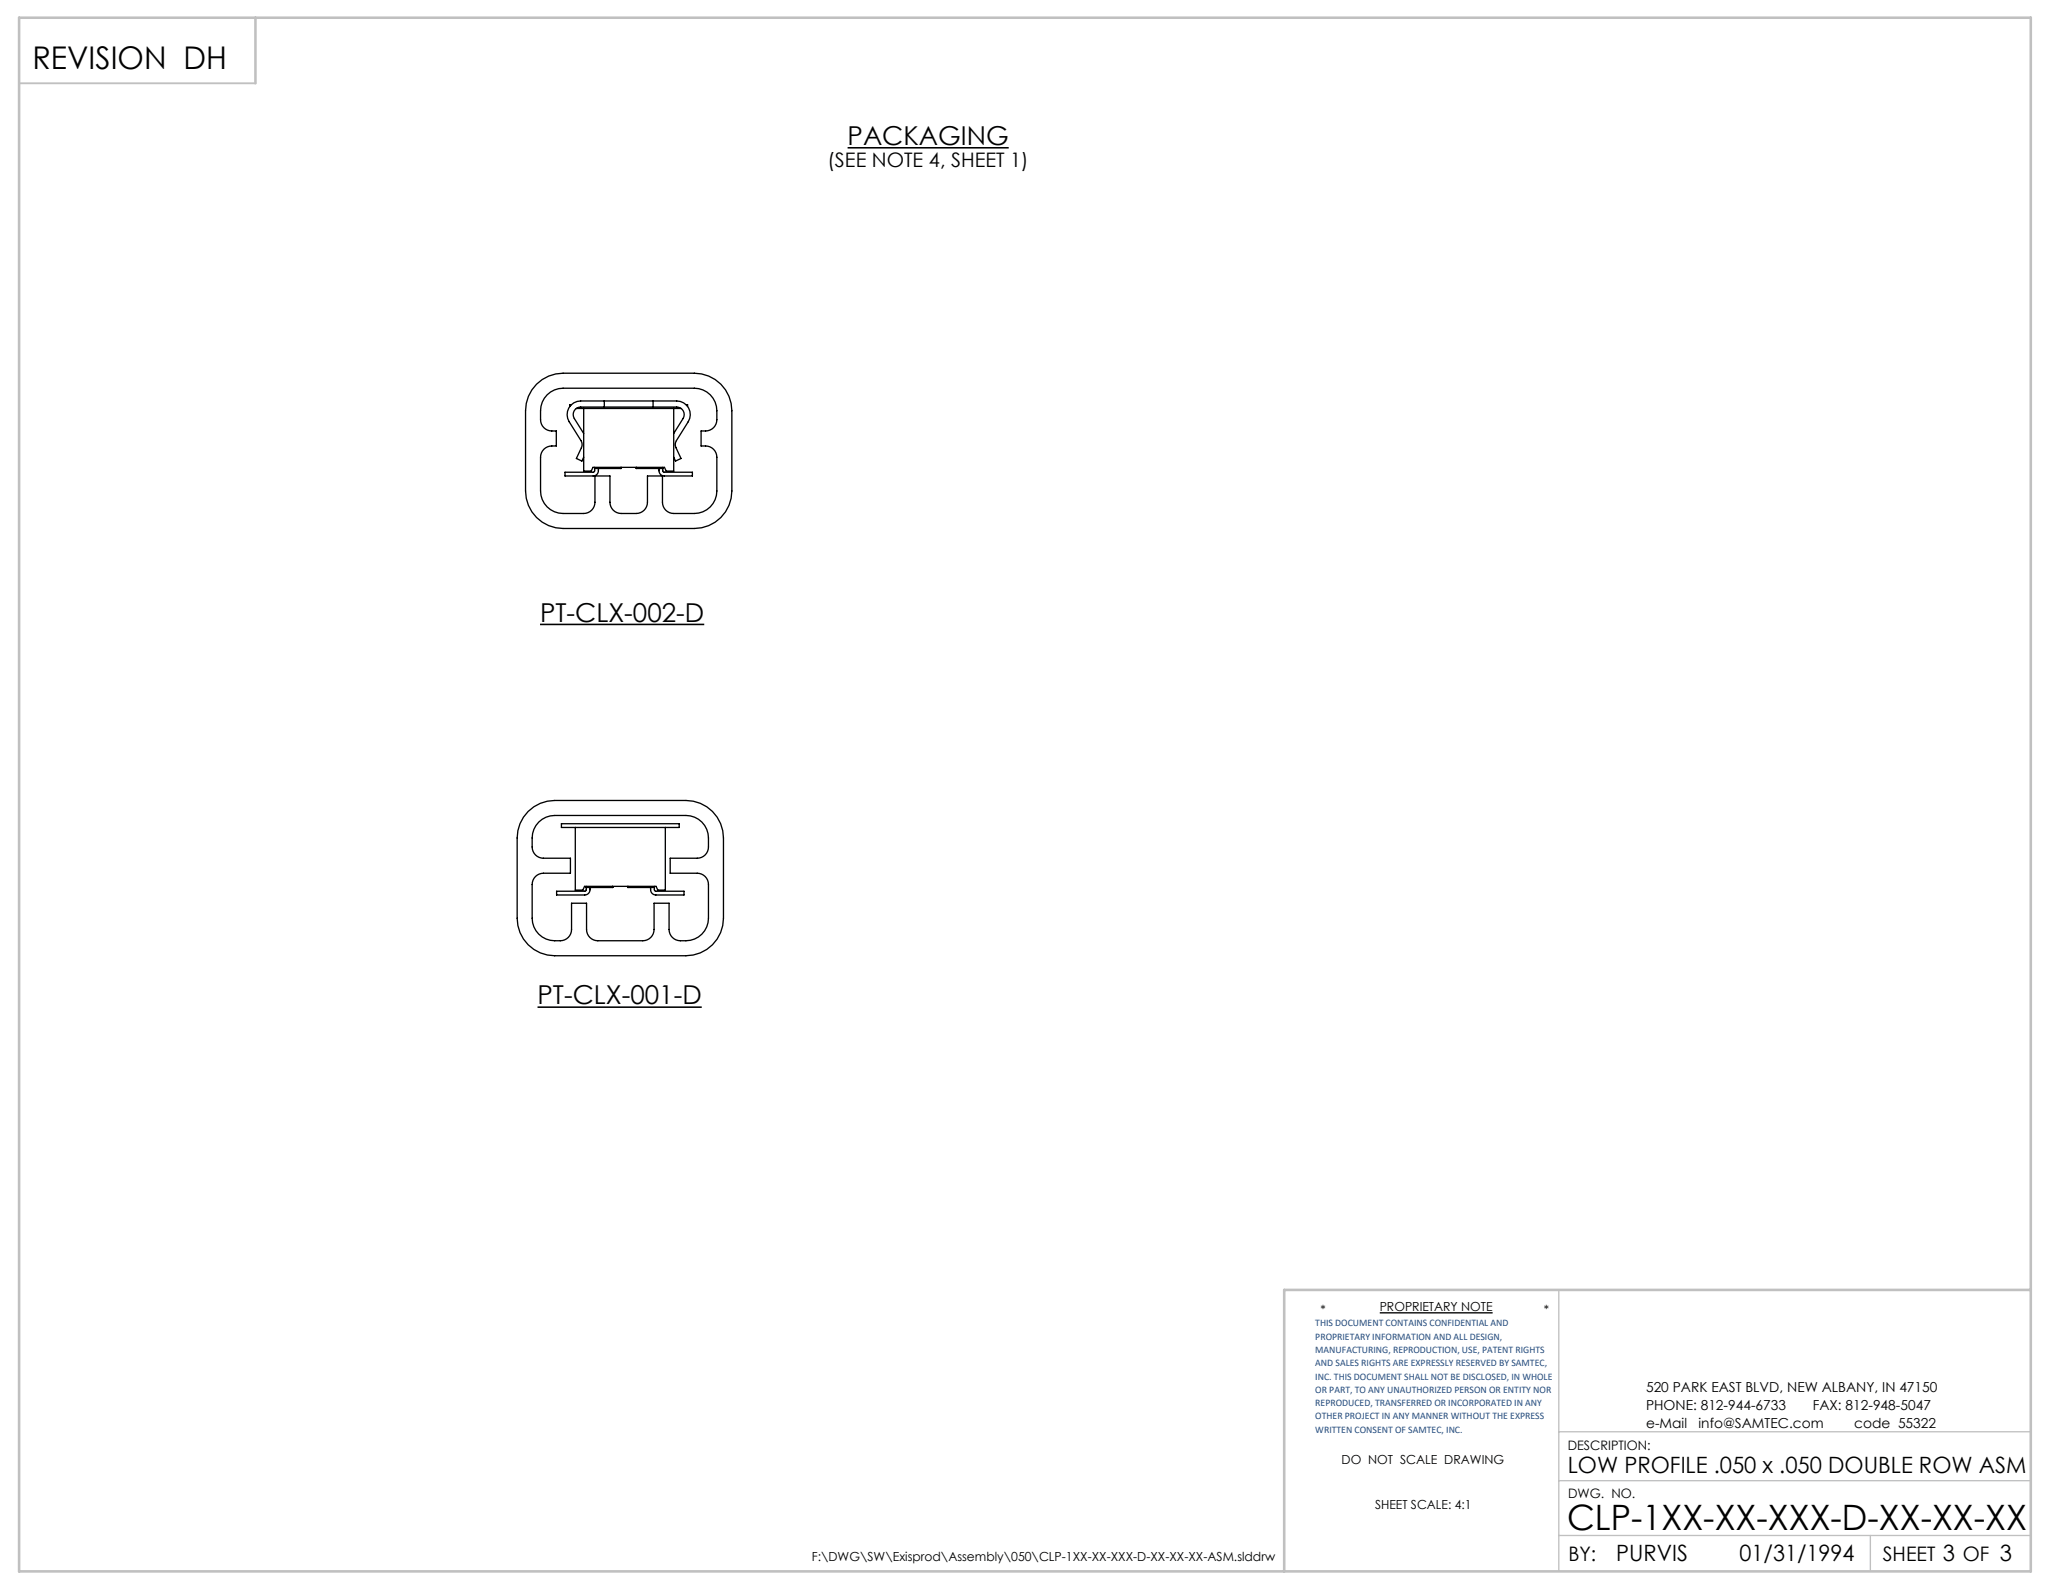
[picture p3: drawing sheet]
<svg xmlns="http://www.w3.org/2000/svg" width="279mm" height="216mm" viewBox="0 0 279 216" stroke-linecap="round" stroke-linejoin="round" font-family="sans-serif">
<path d="M0 0h279.4v215.9h-279.4z" fill="none" stroke="#fff" stroke-width=".18"/>
<g fill="none" stroke="#000" stroke-width=".18">
<path d="M72.7 52a5.1 5.1 0 0 1 3.6-1.4h17.7a5.1 5.1 0 0 1 5.1 5v10.9a5.1 5.1 0 0 1-5.1 5.1h-17.7a5.1 5.1 0 0 1-5.1-5.1v-10.9a5.1 5.1 0 0 1 1.5-3.6zM74.1 53.5a3 3 0 0 1 2.2-.9h17.7a3 3 0 0 1 3.1 3 2.85 2.85 0 0 1-.3 2.1 1.79 1.79 0 0 1-1.8 .7v2a1.67 1.67 0 0 1 2.1 1.5v4.6a3 3 0 0 1-3.1 3h-2.8a1.52 1.52 0 0 1-1.5-1.5v-3.5h-2v3.5a1.52 1.52 0 0 1-1.5 1.5h-2.1a1.52 1.52 0 0 1-1.5-1.5v-3.5h-2v3.5a1.52 1.52 0 0 1-1.5 1.5h-2.8a3 3 0 0 1-3.1-3v-4.6a1.52 1.52 0 0 1 1.5-1.5h.6v-2a1.67 1.67 0 0 1-2.1-1.6 3.9 3.9 0 0 1 .9-3.3zM77.4 54.8h-.2v.2M78 55.3h14.2M79.1 58.7l-1.3-2a1.02 1.02 0 0 1 .8-1.6h13a1.02 1.02 0 0 1 .9 1.6l-1.3 2M79.1 55.3v8.5h1l.2-.5h9.7l.2 .5h1v-8.5M81.8 54.3v.8M88.4 54.3v.8M92.9 54.8h.2v.2M79.1 61.9l-.3 .5-.7-.3 .6-1.5a1.01 1.01 0 0 0 0-.9l-1.6-2.6a1.84 1.84 0 0 1 1.5-2.8h13a1.84 1.84 0 0 1 1.6 2.8l-1.6 2.6a1 1 0 0 0 0 .9l.6 1.5-.7 .3-.3-.5M80.5 63.5v.3l-.1 .2h-3.9v.5h3.8a.79 .79 0 0 0 .7-1M80.5 63.3v.2"/>
<path d="M84.1 63.3v.2M84.1 63.3v.2h-3.6M86.2 63.3v.2h3.6M86.2 63.3v.2M89.3 63.5a.79 .79 0 0 0 .7 1h3.8v-.5h-3.9l-.1-.2v-.3M89.8 63.3v.2M71.5 109.9a5.1 5.1 0 0 1 3.6-1.5h17.8a5.1 5.1 0 0 1 5.1 5.1v10.9a5.1 5.1 0 0 1-5.1 5.1h-17.8a5.1 5.1 0 0 1-5.1-5.1v-10.9a5.1 5.1 0 0 1 1.5-3.6zM73 111.3a3 3 0 0 1 2.1-.8h17.8a3 3 0 0 1 3 3 2.85 2.85 0 0 1-.2 2.1 1.52 1.52 0 0 1-1.3 .6h-3.6v2.1h3.6a1.52 1.52 0 0 1 1.5 1.5v4.6a3.2 3.2 0 0 1-3.8 3 1.52 1.52 0 0 1-1.5-1.5v-3.6h-2v3.6a1.52 1.52 0 0 1-1.5 1.5h-6.1a1.52 1.52 0 0 1-1.6-1.5v-3.6h-2v3.6a1.52 1.52 0 0 1-1.5 1.5 3.2 3.2 0 0 1-3.8-3v-4.6a1.52 1.52 0 0 1 1.5-1.5h3.7v-2.1h-3.7a1.52 1.52 0 0 1-1.5-1.5 3.9 3.9 0 0 1 .9-3.4zM77.9 112.1h-1.9v-.5h16v.5h-1.9M77.9 112.1h12.2M77.9 112.1v8.5h1l.3-.5h9.7l.2 .5h1v-8.5M79.4 120.2v.4l-.2 .1h-3.8v.5h3.8a.79 .79 0 0 0 .7-1"/>
<path d="M79.4 120.1v.1M83 120.1v.1M83 120.1v.1h-3.6M85 120.1v.1h3.6M85.1 120.1v.1M88.1 120.2a.79 .79 0 0 0 .7 1h3.8v-.5h-3.8l-.2-.1v-.4M88.6 120.1v.1M186.9 177.8h15.3"/>
</g>
<path d="M211.1 174.7v38.1M211.1 193.9h63.9M211.1 208h63.9M211.1 200.6h63.9M253.3 208v4.8" fill="none" stroke="#c0c0c0" stroke-width=".18"/>
<path d="M2.6 11.3h32" fill="none" stroke="#c0c0c0" stroke-width=".25"/>
<path d="M2.6 2.4h272.4v210.4h-272.4zM34.6 2.4v8.9M275 174.7h-101.1v38.1" fill="none" stroke="#c0c0c0" stroke-width=".35"/>
<path d="M114.8 20h21.8M73.1 84.6h22.3M72.8 136.4h22.2" fill="none" stroke="#000" stroke-width=".21"/>
<text font-size="4.7" x="212.2" y="207.2">CLP-1XX-XX-XXX-D-XX-XX-XX</text>
<text font-size="4.2" x="4.4" y="9.3">REVISION DH</text>
<g font-size="3.5">
<text x="114.8" y="19.6">PACKAGING</text>
<text x="73.1" y="84.2">PT-CLX-002-D</text>
<text x="72.8" y="136">PT-CLX-001-D</text>
</g>
<g font-size="3">
<text x="212.3" y="199.5">LOW PROFILE .050 x .050 DOUBLE ROW ASM</text>
<text x="218.9" y="211.4">PURVIS</text>
<text x="235.6" y="211.4">01/31/1994</text>
</g>
<g font-size="2.7">
<text x="112.1" y="22.6">(SEE NOTE 4, SHEET 1)</text>
<text x="212.4" y="211.5">BY:</text>
<text x="255" y="211.4">SHEET 3 OF 3</text>
</g>
<g font-size="1.9">
<text x="222.9" y="188.6">520 PARK EAST BLVD, NEW ALBANY, IN 47150</text>
<text x="222.9" y="191">PHONE: 812-944-6733</text>
<text x="245.5" y="191">FAX: 812-948-5047</text>
<text x="222.9" y="193.4">e-Mail</text>
<text x="230" y="193.4">info@SAMTEC.com</text>
<text x="251.1" y="193.4">code 55322</text>
</g>
<g font-size="1.8">
<text x="212.3" y="196.4">DESCRIPTION:</text>
<text x="212.4" y="202.9">DWG. NO.</text>
</g>
<g font-size="1.7">
<text x="178.9" y="178">*</text>
<text x="186.9" y="177.6">PROPRIETARY NOTE</text>
<text x="209.1" y="178">*</text>
<text x="181.7" y="198.3">DO NOT SCALE DRAWING</text>
<text x="186.2" y="204.3">SHEET SCALE: 4:1</text>
<text x="109.9" y="211.5">F:\DWG\SW\Exisprod\Assembly\050\CLP-1XX-XX-XXX-D-XX-XX-XX-ASM.slddrw</text>
</g>
<g font-size="1.4" fill="#1f497d">
<text x="178.1" y="179.6">THIS DOCUMENT CONTAINS CONFIDENTIAL AND</text>
<text x="178.1" y="181.4">PROPRIETARY INFORMATION AND ALL DESIGN,</text>
<text x="178.1" y="183.2">MANUFACTURING, REPRODUCTION, USE, PATENT RIGHTS</text>
<text x="178.1" y="185">AND SALES RIGHTS ARE EXPRESSLY RESERVED BY SAMTEC,</text>
<text x="178.1" y="186.8">INC. THIS DOCUMENT SHALL NOT BE DISCLOSED, IN WHOLE</text>
<text x="178.1" y="188.7">OR PART, TO ANY UNAUTHORIZED PERSON OR ENTITY NOR</text>
<text x="178.1" y="190.5">REPRODUCED, TRANSFERRED OR INCORPORATED IN ANY</text>
<text x="178.1" y="192.3">OTHER PROJECT IN ANY MANNER WITHOUT THE EXPRESS</text>
<text x="178.1" y="194.1">WRITTEN CONSENT OF SAMTEC, INC.</text>
</g>
</svg>
